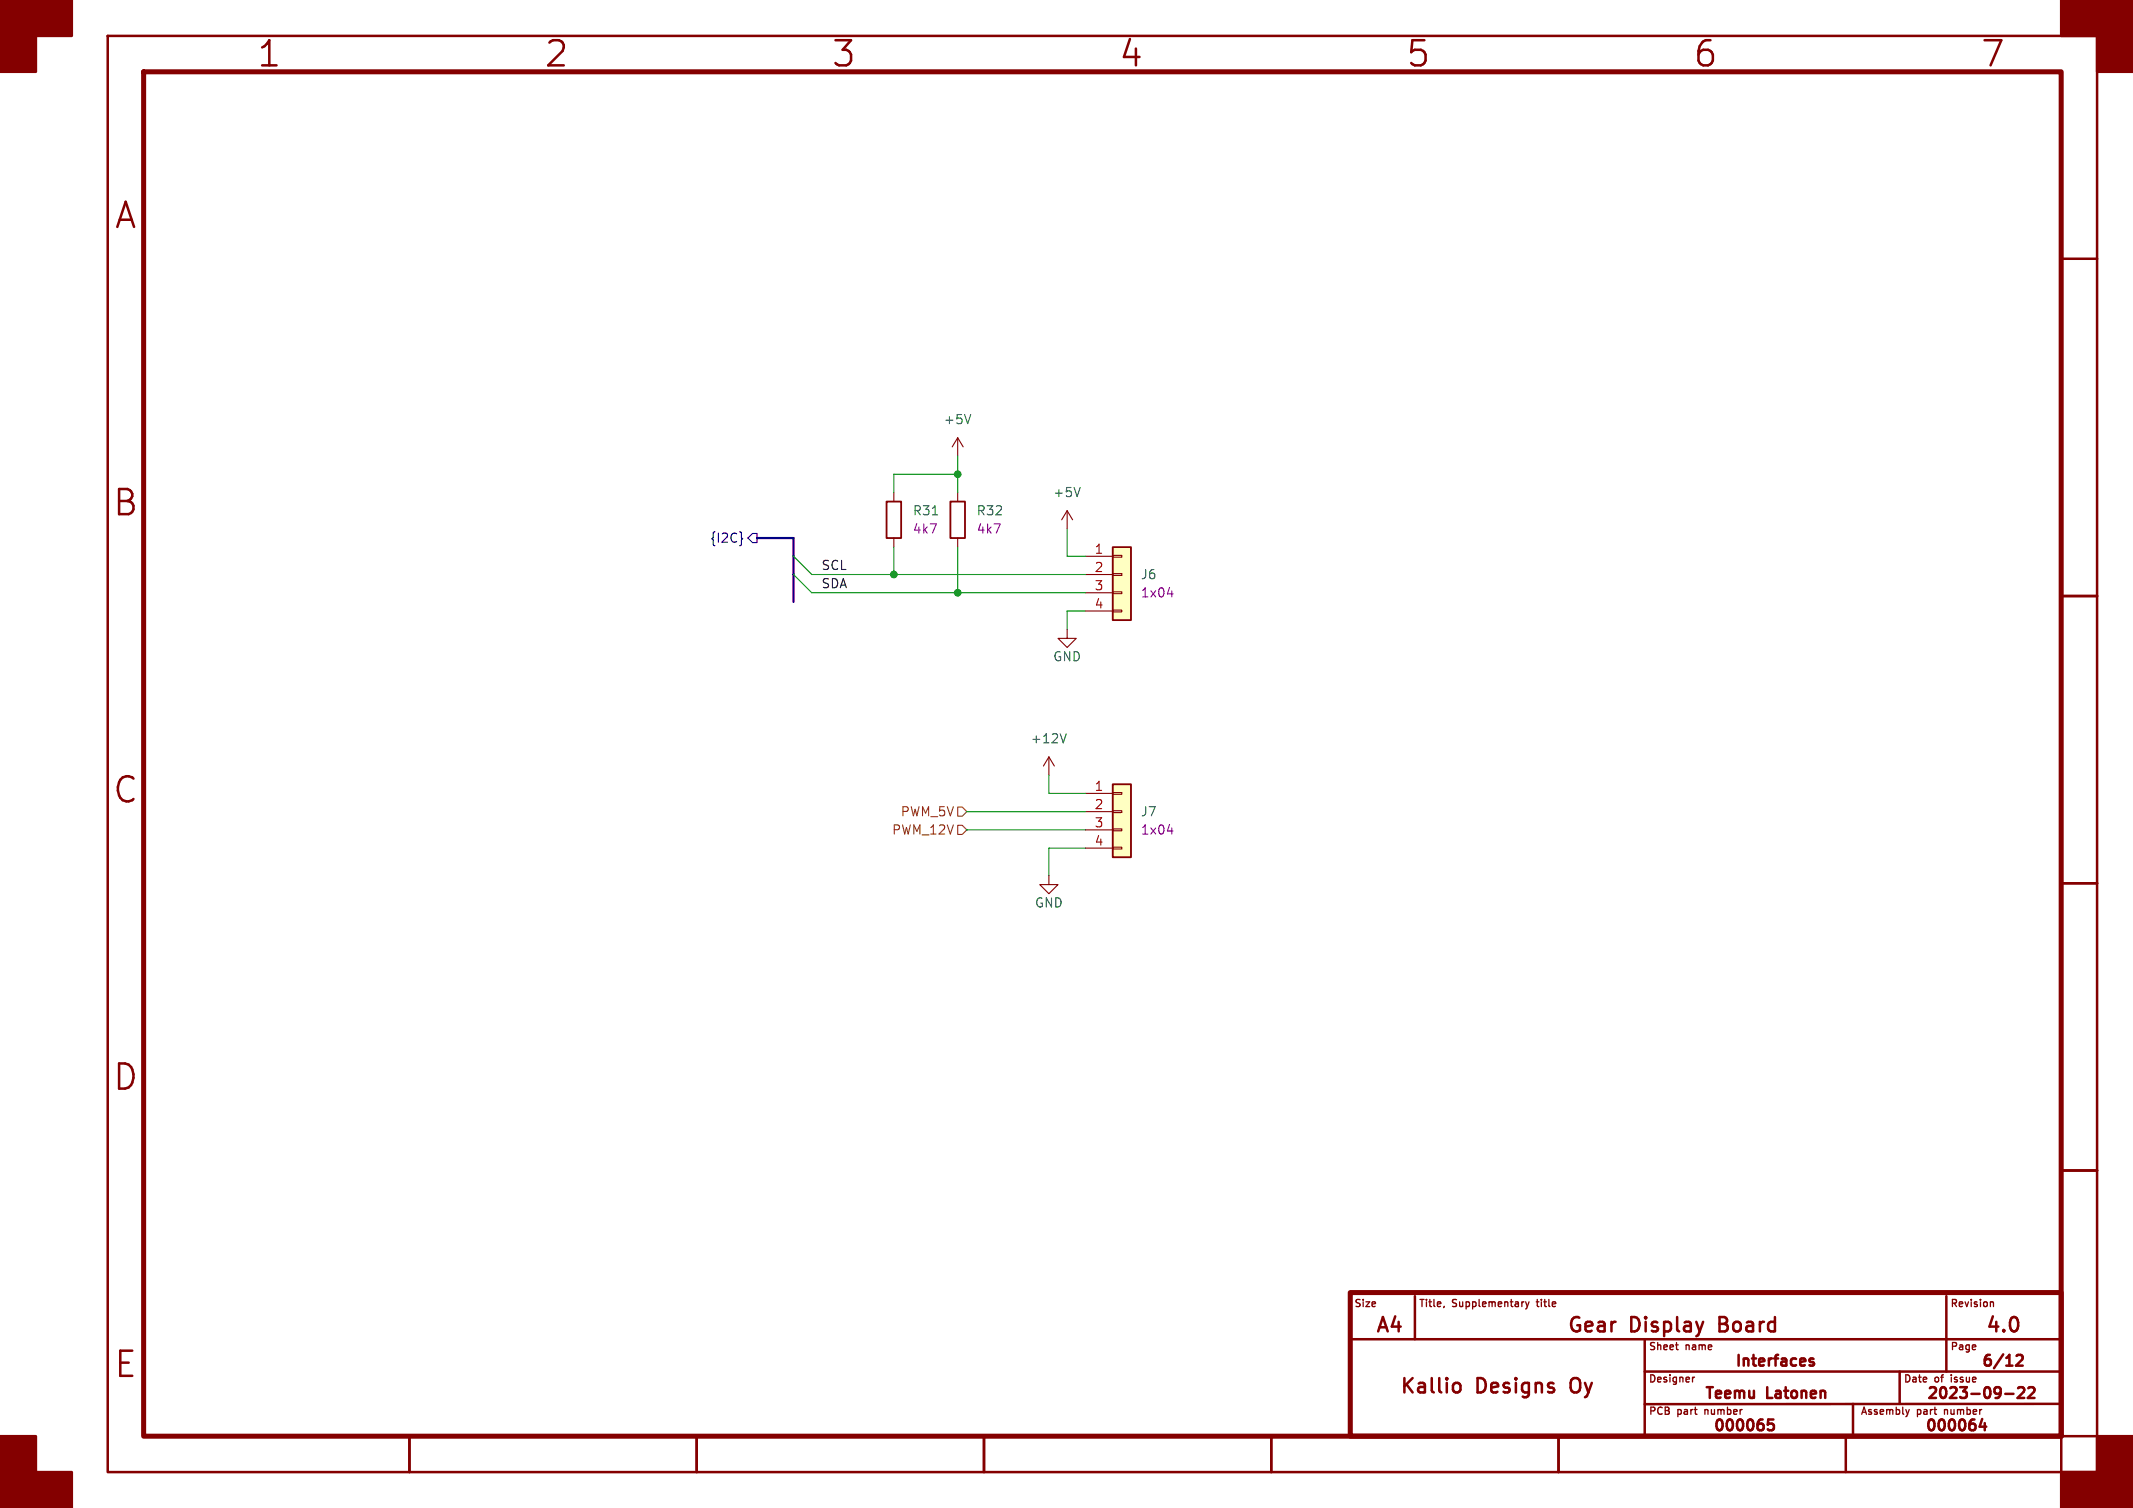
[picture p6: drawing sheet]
<svg xmlns="http://www.w3.org/2000/svg" width="297mm" height="210mm" viewBox="0 0 297 210" stroke-linecap="round" stroke-linejoin="round" font-family="sans-serif">
<g fill="none" stroke="#840000" stroke-width=".35">
<path d="M15 5h277v200h-277zM287 36h5M287 83h5M287 123h5M287 163h5M188 186.5h99M197 180.5v6M202.4 192.8a.54 .54 0 0 1 .5-.2 .54 .54 0 0 1 .5 .4v.5a.54 .54 0 0 1-.5 .4 .54 .54 0 0 1-.5-.2M229 186.5v13.5M229 191h58M237.1 184.1l-.4 1.3M246.9 197.7h-.7l-.1 .7 .3-.1h.5l.1 .2-.1 .5-.2 .2h-.3l-.3-.2"/>
<path d="M251.3 189.3l.1 .2-.7 .2M252.5 189.3l-.3-.1-.3 .2 .1 .2 .5 .2 .1 .1-.1 .2-.1 .1-.5-.1M258 195.5v4.5M264.5 191v4.5M271 180.5v10.5M276 197.6l-.4 1.1h1M276.4 198.2v1M279.2 194.1h1.2M280.8 188.8l.2-.1 .5 .1a.41 .41 0 0 1 .1 .5l-.9 .9h.9M281 193.3l.2-.1 .5 .1a.41 .41 0 0 1 .1 .5l-.9 .9h1M282.4 193.3l.2-.1 .5 .1a.41 .41 0 0 1 .1 .5l-.8 .9h.9M287 195.5h-58"/>
<path d="M57 200v5M97 200v5M137 200v5M177 200v5M181 200h111M217 200v5M257 200v5M287 200v5"/>
</g>
<path d="M20 10h267v190h-267zM188 180h99v20h-99z" fill="none" stroke="#840000" stroke-width=".7"/>
<g fill="#840000" stroke="#840000" stroke-width=".35">
<path d="M0 0h10v5h-5v5h-5z"/>
<path d="M0 200h5v5h5v5h-10z"/>
<path d="M287 0h10v10h-5v-5h-5z"/>
<path d="M292 200h5v10h-10v-5h5z"/>
</g>
<path d="M201.1 181.9l-.1 .2M212.1 181.3h.1M212.4 181.3l.3 .7M212.7 182l-.3 .3M212.9 181.3l-.2 .7M233.6 188h.1M235.7 191.8v.7M236 191.8l-.3 .2M265.4 196.3l.2 .7M265.6 197l-.1 .2M265.8 196.3l-.2 .7M277.2 181.3h.3l.1 .7" fill="none" stroke="#840000" stroke-width=".18"/>
<path d="M123.4 69.9h2.1v5h-2.1z" fill="none" stroke="#840000" stroke-width=".25"/>
<path d="M124.5 68.6v1.3M124.5 74.9v1.3M148.6 71.1l-.8 1.3M148.6 71.1v2.6M148.6 71.1l.8 1.3M146 105.4l-.7 1.3M146 105.4v2.6M146 105.4l.8 1.3" fill="none" stroke="#840000" stroke-width=".15"/>
<path d="M129.8 71.7h.8M150.4 67.9l-.4 1.3M148.5 102.2l-.5 1.2" fill="none" stroke="#006464" stroke-width=".15"/>
<path d="M154.9 76.2h2.6v10.2h-2.6z" fill="#ffffc2"/>
<path d="M133.3 68.6v1.3M133.3 74.9v1.3M151.1 77.5h3.8M154.9 79.9h1.3v.2h-1.3zM154.9 77.3h1.3v.3h-1.3zM148.6 87.6v1.3h-1.3l1.3 1.3 1.3-1.3h-1.3M151.1 80h3.8M151.1 82.6h3.8M151.1 85.1h3.8M154.9 85h1.3v.2h-1.3zM154.9 82.4h1.3v.3h-1.3zM146 121.9v1.3h-1.2l1.2 1.3 1.3-1.3h-1.3" fill="none" stroke="#840000" stroke-width=".15"/>
<path d="M132.3 69.9h2.1v5h-2.1zM154.9 76.2h2.6v10.2h-2.6z" fill="none" stroke="#840000" stroke-width=".25"/>
<path d="M162.6 82.7h.7" fill="none" stroke="#840084" stroke-width=".15"/>
<path d="M154.9 109.2h2.6v10.2h-2.6z" fill="#ffffc2"/>
<path d="M133.3 61l-.7 1.2M133.3 61v2.5M133.3 61l.8 1.2M151.1 110.5h3.8M151.1 113h3.8M151.1 115.6h3.8M151.1 118.1h3.8M154.9 118h1.3v.2h-1.3zM154.9 115.4h1.3v.3h-1.3zM154.9 112.9h1.3v.3h-1.3zM154.9 110.4h1.3v.2h-1.3z" fill="none" stroke="#840000" stroke-width=".15"/>
<path d="M154.9 109.2h2.6v10.2h-2.6z" fill="none" stroke="#840000" stroke-width=".25"/>
<path d="M162.6 115.7h.7" fill="none" stroke="#840084" stroke-width=".15"/>
<path d="M135.2 57.7l-.5 1.3" fill="none" stroke="#006464" stroke-width=".15"/>
<path d="M103.2 74.8l.2 .2-.2 .2M104.8 74.3h.6v1.3h-.6l-.7-.7z" fill="none" stroke="#000084" stroke-width=".15"/>
<path d="M133.3 112.4h.7l.6 .6-.6 .7h-.7zM133.3 114.9h.7l.6 .7-.6 .6h-.7z" fill="none" stroke="#725600" stroke-width=".15"/>
<path d="M105.4 74.9h5.1v8.9" fill="none" stroke="#000084" stroke-width=".3"/>
<path d="M110.5 77.5l2.5 2.5h38.1M124.5 76.2v3.8M133.3 66h-8.8v2.6M133.3 63.5v5.1M133.3 76.2v6.4M148.6 73.7v3.8h2.5M110.5 80l2.5 2.6h38.1M151.1 85.1h-2.5v2.5M134.6 115.6h16.5M134.6 113h16.5M146 108v2.5h5.1M151.1 118.1h-5.1v3.8" fill="none" stroke="#009600" stroke-width=".15"/>
<g fill="#009600" stroke="#009600" stroke-width=".15">
<circle cx="133.3" cy="82.6" r=".46"/>
<circle cx="124.5" cy="80" r=".46"/>
<circle cx="133.3" cy="66" r=".46"/>
</g>
<g font-size="4.9" fill="#840000">
<text x="35.7" y="9.8">1</text>
<text x="75.7" y="9.8">2</text>
<text x="115.7" y="9.8">3</text>
<text x="155.7" y="9.8">4</text>
<text x="195.7" y="9.8">5</text>
<text x="235.7" y="9.8">6</text>
<text x="275.7" y="9.8">7</text>
<text x="15.8" y="32.3">A</text>
<text x="15.6" y="72.3">B</text>
<text x="15.6" y="112.3">C</text>
<text x="15.6" y="152.3">D</text>
<text x="15.7" y="192.3">E</text>
</g>
<g font-size="2.8" fill="#840000">
<text x="191.4" y="186">A4</text>
<text x="218.1" y="186">Gear</text>
<text x="227" y="186">Display</text>
<text x="239.9" y="186">Board</text>
<text x="276.3" y="186">4.0</text>
<text x="194.7" y="194.5">Kallio</text>
<text x="205.6" y="194.5">Designs</text>
<text x="219.3" y="194.5">Oy</text>
</g>
<g font-size="2.1" fill="#840000">
<text x="241.5" y="190.8">Interfaces</text>
<text x="275.7" y="190.8">6/12</text>
<text x="237.1" y="195.3">Teemu</text>
<text x="246.1" y="195.3">Latonen</text>
<text x="268.1" y="195.3">2023-09-22</text>
<text x="238.3" y="199.8">000065</text>
<text x="267.8" y="199.8">000064</text>
</g>
<g font-size="1.8" fill="#006464">
<text x="131.3" y="59.3">+5V</text>
<text x="127" y="72">R31</text>
<text x="135.9" y="72">R32</text>
<text x="146.6" y="69.4">+5V</text>
<text x="158.8" y="80.9">J6</text>
<text x="146.6" y="92.3">GND</text>
<text x="143.4" y="103.7">+12V</text>
<text x="158.8" y="113.9">J7</text>
<text x="144" y="126.6">GND</text>
</g>
<text font-size="1.8" fill="#000084" x="98.8" y="75.8">{I2C}</text>
<g font-size="1.8" fill="#840084">
<text x="127" y="74.5">4k7</text>
<text x="135.9" y="74.5">4k7</text>
<text x="158.8" y="83.4">1x04</text>
<text x="158.8" y="116.4">1x04</text>
</g>
<g font-size="1.8" fill="#a90000">
<text x="152.3" y="77.2">1</text>
<text x="152.3" y="79.8">2</text>
<text x="152.3" y="82.3">3</text>
<text x="152.3" y="84.8">4</text>
<text x="152.3" y="110.2">1</text>
<text x="152.3" y="112.8">2</text>
<text x="152.3" y="115.3">3</text>
<text x="152.3" y="117.9">4</text>
</g>
<g font-size="1.8" fill="#0f0f0f">
<text x="114.3" y="82">SDA</text>
<text x="114.3" y="79.5">SCL</text>
</g>
<g font-size="1.8" fill="#725600">
<text x="125.3" y="113.9">PWM_5V</text>
<text x="124.1" y="116.4">PWM_12V</text>
</g>
<g font-size="1.4" fill="#840000">
<text x="188.5" y="182.3">Size</text>
<text x="197.5" y="182.3">Title,</text>
<text x="202.3" y="182.3">Supplementary</text>
<text x="214.4" y="182.3">title</text>
<text x="271.5" y="182.3">Revision</text>
<text x="229.5" y="188.3">Sheet</text>
<text x="234.8" y="188.3">name</text>
<text x="271.5" y="188.3">Page</text>
<text x="229.5" y="192.8">Designer</text>
<text x="229.5" y="197.3">PCB</text>
<text x="233.6" y="197.3">part</text>
<text x="237.7" y="197.3">number</text>
<text x="259" y="197.3">Assembly</text>
<text x="265" y="192.8">Date</text>
<text x="267" y="197.3">part</text>
<text x="269.4" y="192.8">of</text>
<text x="271.1" y="197.3">number</text>
<text x="272" y="192.8">issue</text>
</g>
</svg>
